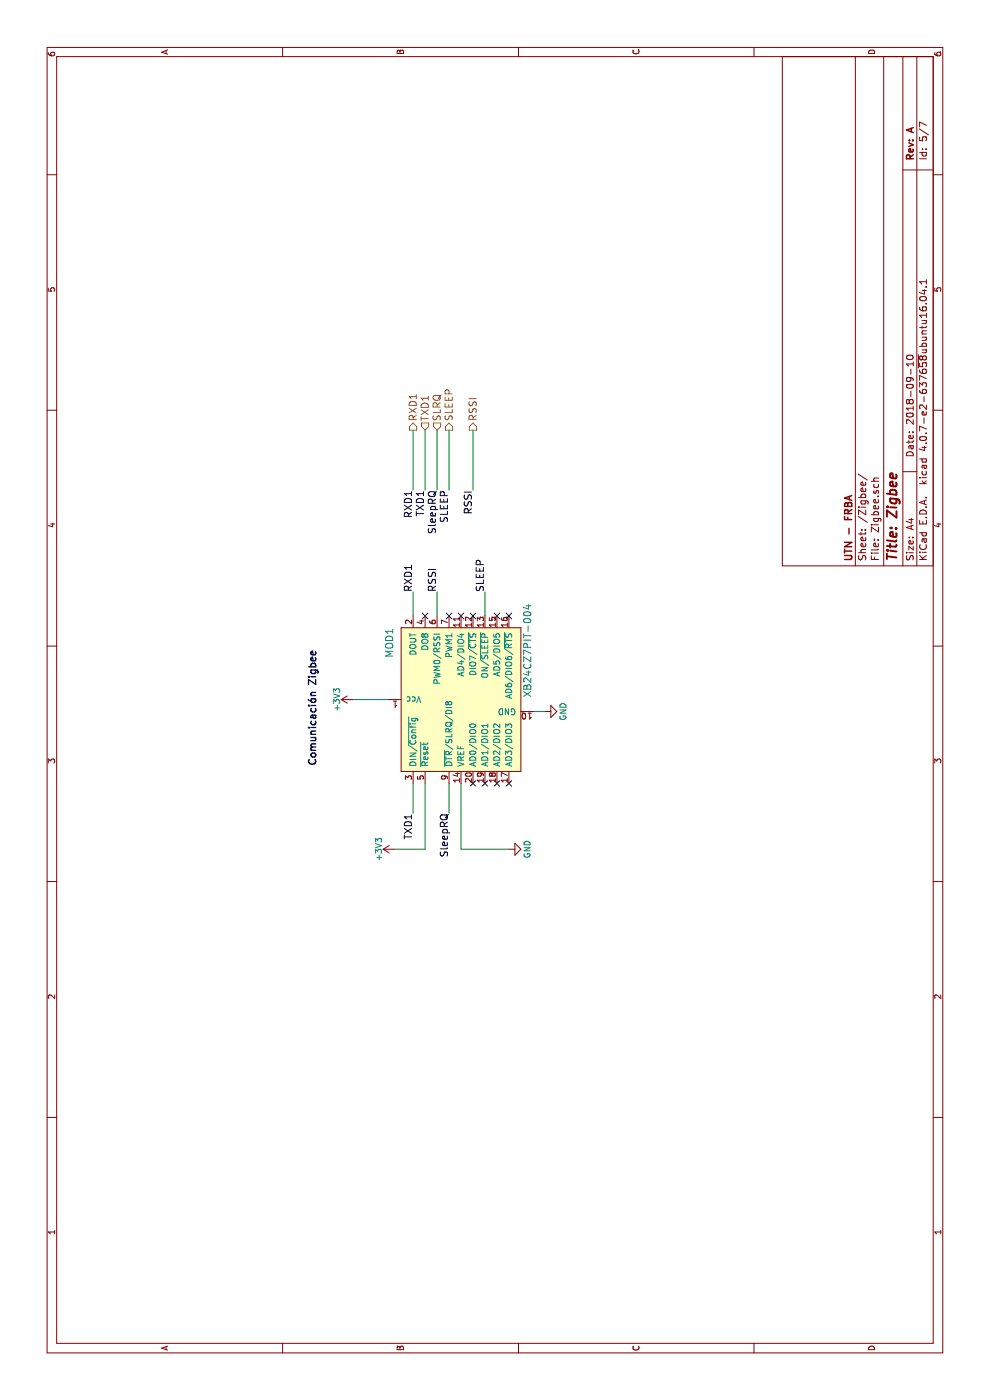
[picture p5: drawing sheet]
EESchema Schematic File Version 2
LIBS:power
LIBS:device
LIBS:switches
LIBS:relays
LIBS:motors
LIBS:transistors
LIBS:conn
LIBS:linear
LIBS:regul
LIBS:74xx
LIBS:cmos4000
LIBS:adc-dac
LIBS:memory
LIBS:xilinx
LIBS:microcontrollers
LIBS:dsp
LIBS:microchip
LIBS:analog_switches
LIBS:motorola
LIBS:texas
LIBS:intel
LIBS:audio
LIBS:interface
LIBS:digital-audio
LIBS:philips
LIBS:display
LIBS:cypress
LIBS:siliconi
LIBS:opto
LIBS:atmel
LIBS:contrib
LIBS:valves
LIBS:arduino
LIBS:acc_mpu9250_board
LIBS:gps_em506
LIBS:aic1117
LIBS:lm2575
LIBS:lm2940
LIBS:dk_RF-Transceiver-Modules
LIBS:pbase-ino-cache
EELAYER 25 0
EELAYER END
$Descr A4 11693 8268
encoding utf-8
Sheet 5 7
Title "Zigbee"
Date "2018-09-10"
Rev "A"
Comp "UTN - FRBA"
Comment1 ""
Comment2 ""
Comment3 ""
Comment4 ""
$EndDescr
$Comp
L +3V3 #PWR010
U 1 1
P 5850 2950
F 0 "#PWR010" H 5850 2800 50  0001 C CNN
F 1 "+3V3" H 5850 3090 50  0000 C CNN
F 2 "" H 5850 2950 50  0001 C CNN
F 3 "" H 5850 2950 50  0001 C CNN
	1    5850 2950
	1    0    0    -1  
$EndComp
$Comp
L +3V3 #PWR011
U 1 1
P 4600 3300
F 0 "#PWR011" H 4600 3150 50  0001 C CNN
F 1 "+3V3" H 4600 3440 50  0000 C CNN
F 2 "" H 4600 3300 50  0001 C CNN
F 3 "" H 4600 3300 50  0001 C CNN
	1    4600 3300
	1    0    0    -1  
$EndComp
Wire Wire Line
	5850 3250 5850 2950
Wire Wire Line
	5150 3550 4600 3550
Wire Wire Line
	4600 3550 4600 3300
$Comp
L GND #PWR012
U 1 1
P 4600 4250
F 0 "#PWR012" H 4600 4000 50  0001 C CNN
F 1 "GND" H 4600 4100 50  0000 C CNN
F 2 "" H 4600 4250 50  0001 C CNN
F 3 "" H 4600 4250 50  0001 C CNN
	1    4600 4250
	1    0    0    -1  
$EndComp
Wire Wire Line
	5150 3850 4600 3850
Wire Wire Line
	4600 3850 4600 4250
Wire Wire Line
	5150 3450 4900 3450
Wire Wire Line
	5150 3750 4900 3750
Wire Wire Line
	6550 3450 6750 3450
Wire Wire Line
	6550 3650 6750 3650
Wire Wire Line
	6550 4050 6750 4050
$Comp
L GND #PWR013
U 1 1
P 5750 4550
F 0 "#PWR013" H 5750 4300 50  0001 C CNN
F 1 "GND" H 5750 4400 50  0000 C CNN
F 2 "" H 5750 4550 50  0001 C CNN
F 3 "" H 5750 4550 50  0001 C CNN
	1    5750 4550
	1    0    0    -1  
$EndComp
Wire Wire Line
	5750 4550 5750 4450
NoConn ~ 6550 3750
NoConn ~ 6550 3850
NoConn ~ 6550 3550
NoConn ~ 5150 4250
NoConn ~ 5150 4150
NoConn ~ 5150 4050
NoConn ~ 5150 3950
Text Label 4900 3450 2    60   ~ 0
TXD1
Text Label 4900 3750 2    60   ~ 0
SleepRQ
Text Label 6750 3450 0    60   ~ 0
RXD1
Text Label 6750 3650 0    60   ~ 0
RSSI
Text Label 6750 4050 0    60   ~ 0
SLEEP
NoConn ~ 6550 4150
Wire Wire Line
	7600 3450 8100 3450
Wire Wire Line
	7600 3550 8100 3550
Wire Wire Line
	7600 3650 8100 3650
Wire Wire Line
	7600 3750 8100 3750
Wire Wire Line
	7600 3950 8100 3950
Text Label 7600 3450 2    60   ~ 0
RXD1
Text Label 7600 3550 2    60   ~ 0
TXD1
Text Label 7600 3650 2    60   ~ 0
SleepRQ
Text Label 7600 3750 2    60   ~ 0
SLEEP
Text Label 7600 3950 2    60   ~ 0
RSSI
Text HLabel 8100 3450 2    60   Output ~ 0
RXD1
Text HLabel 8100 3550 2    60   Input ~ 0
TXD1
Text HLabel 8100 3650 2    60   Input ~ 0
SLRQ
Text HLabel 8100 3750 2    60   Output ~ 0
SLEEP
Text HLabel 8100 3950 2    60   Output ~ 0
RSSI
$Comp
L XB24CZ7PIT-004 MOD1
U 1 1
P 5950 4050
F 0 "MOD1" H 6200 4850 60  0000 L CNN
F 1 "XB24CZ7PIT-004" H 5868 3698 60  0000 L CNN
F 2 "footprints:xbee_xb24cz7pit_004" H 6150 4250 60  0001 L CNN
F 3 "https://www.digi.com/resources/documentation/digidocs/pdfs/90001500.pdf" H 6150 4350 60  0001 L CNN
F 4 "602-1557-ND" H 6150 4450 60  0001 L CNN "Digi-Key_PN"
F 5 "XB24CZ7PIT-004" H 6150 4550 60  0001 L CNN "MPN"
F 6 "RF/IF and RFID" H 6150 4650 60  0001 L CNN "Category"
F 7 "RF Transceiver Modules" H 6150 4750 60  0001 L CNN "Family"
F 8 "https://www.digi.com/resources/documentation/digidocs/pdfs/90001500.pdf" H 6150 4850 60  0001 L CNN "DK_Datasheet_Link"
F 9 "/product-detail/en/digi-international/XB24CZ7PIT-004/602-1557-ND/5322371" H 6150 4950 60  0001 L CNN "DK_Detail_Page"
F 10 "RF TXRX MOD 802.15.4 TRACE ANT" H 6150 5050 60  0001 L CNN "Description"
F 11 "Digi International" H 6150 5150 60  0001 L CNN "Manufacturer"
F 12 "Active" H 6150 5250 60  0001 L CNN "Status"
	1    5950 4050
	1    0    0    -1  
$EndComp
Text Notes 5300 2650 0    60   ~ 12
Comunicación Zigbee
NoConn ~ 6550 3950
NoConn ~ 6550 4250
$EndSCHEMATC
